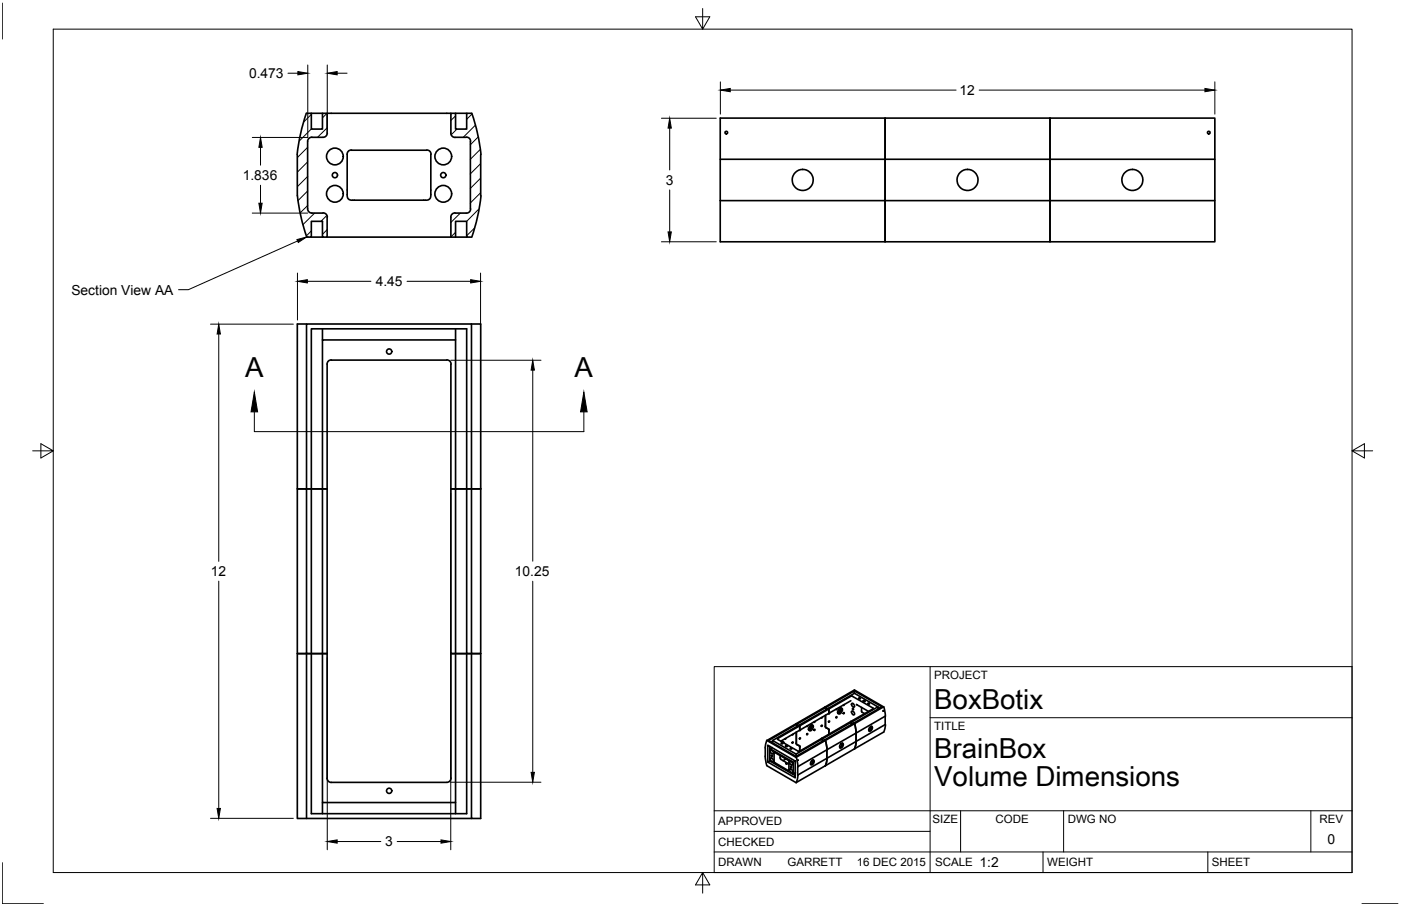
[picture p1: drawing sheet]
<svg xmlns="http://www.w3.org/2000/svg" width="432mm" height="279mm" viewBox="0 0 432 279" stroke-linecap="round" stroke-linejoin="round" font-family="sans-serif">
<!-- layer: MD_Visible -->
<g fill="none" stroke="#000" stroke-width=".51">
<path d="M94.4 34.9l-1.9 6.9-.9 5.8M94.5 34.9h1.5v4.9h3.4v-4.9h1.4l.1 6.1a1.31 1.31 0 0 1-1.3 1.3M96 34.9h3.4M100.8 34.9h38.2M140.4 34.9h3.4M145.3 34.9h-1.5v4.9h-3.4v-4.9h-1.4v6.2M145.4 34.9l1.7 5.7 1.2 7M323.6 36.4h-50.8v38.2h50.8v-12.7h-50.8v12.7h-50.8v-12.7M323.6 36.4v38.2h50.8v-12.7M323.6 36.4h50.8v12.7h-50.8v12.8h50.8v-12.8M323.6 36.4v12.7h-50.8M91.6 47.7v12.7"/>
<path d="M96.1 42.3h3.5M96.1 42.3a1.31 1.31 0 0 0-1.3 1.3v20.8a1.32 1.32 0 0 0 1.3 1.3M107 47.6v12.1a1.65 1.65 0 0 0 .5 1.8 1.65 1.65 0 0 0 1.7 .2h21.3a1.75 1.75 0 0 0 1.9-.4 1.75 1.75 0 0 0 .4-1.9v-11.8M108.3 46.3h23.2M108.3 46.3a1.27 1.27 0 0 0-1.3 1.3M131.5 46.3a1.27 1.27 0 0 1 1.3 1.3M138.9 41.1a1.29 1.29 0 0 0 1.4 1.3l3.4-.1M143.7 42.3a1.27 1.27 0 0 1 1.3 1.3v20.8a1.16 1.16 0 0 1-1.3 1.3h-3.5M148.2 47.7v12.7M222 49.1v-12.7h50.8v12.7M272.8 49.1h-50.8v12.8M272.8 49.1v12.8h-50.8"/>
<path d="M91.7 60.4l.9 5.8 1.9 6.9M96 73.1h3.4M96.1 65.7h3.5M99.6 65.7a1.21 1.21 0 0 1 1.2 1.3v6.1h-1.4v-4.8h-3.4v4.8h-1.5M100.8 73.1h38.2M139 67v6.1h1.4M140.3 65.7a1.29 1.29 0 0 0-1.4 1.3M140.4 73.1v-4.8h3.4v4.8h1.5M140.4 73.1h3.4M148.3 60.4l-1 5.9-1.9 6.8M94.5 99.9h-2.9v50.9h2.9M145.3 99.9h-50.8v50.9"/>
<path d="M145.3 99.9h2.9v50.9M145.3 99.9v50.9M99.4 101.4v3.4M100.8 112.3v38.5h-6.3M102.1 111.1h35.6M102.1 111a1.29 1.29 0 0 0-1.3 1.3M137.7 111a1.29 1.29 0 0 1 1.3 1.3M139 112.3v38.5h6.3M140.4 104.8h-41v46h1.4v50.8M140.4 101.4v100.2h-1.4v-50.8h9.2M94.5 150.8h1.5v100.1h47.8v-49.3h-3.4v45.9h-41v-96.7h-3.4v-49.4h47.8v100.2h1.5v50.8h2.9v-50.8h-9.2v38.4M145.3 150.8h2.9"/>
<path d="M145.3 150.8v50.8h2.9v-50.8M100.8 201.6h-9.2v50.8h53.7M100.8 201.6h-9.2v-50.8h2.9v101.6M100.8 201.6v38.4M254.4 218l.2 .1v.7M254.4 218l8.9-5.2 9 5.2-9 5.2-.2-.2 .2 .2-8.9 5.2M254.4 218l-17.5 10.4 8.4 4.9M255.2 218.5l.3 .1v1.3v-1.3l-9 5.2v1.3v-1.3l-.3-.1M255.2 218.5l-9 5.2M255.5 219.9l-.1 .1 .2-.1M255.7 219.9l-.2 .3-.1-.1M258 218.6l-.2 .3-.1-.2"/>
<path d="M258.6 218.6l.8-.2a1.18 1.18 0 0 1-1 1.7 .98 .98 0 0 1 .2-1.5zM258.9 218.5l-.1 .7-.6 .5M259 218.4a.96 .96 0 0 1-.8 1.4M259.2 218.4a1.38 1.38 0 0 1-.9 1.6M260.2 217.3l-.1 .2-.2-.1M262.2 216.1l-21.5 12.5M262.2 214.7l-6.7 3.9-.3-.1M262.3 214.7h.4M262.5 217a.69 .69 0 0 1 .7 .3 .69 .69 0 0 1-.1 .8l-.5-.4zM262.5 219.3a.69 .69 0 0 1 .7 .4 .69 .69 0 0 1-.1 .8l-.5-.5zM262.7 214.7l6.4 3.7-6.9 4.1M262.8 218.5l.2 .4z"/>
<path d="M263.3 213.8v-.7l-17.7 10.2v.7v-.7l-.3-.1-8.9 5.2 8.9 5.2 9.1-5.2M263.3 213.8l7.3 4.2-8.1 4.7-.3-.2M263.3 213.1l8.5 4.9-26.5 15.3M263.3 213.8l-8.1 4.7M264 217.3h.1M264 217.3l3.7 2.1M264.1 217.3l.1 .1M265.5 218.2v1.2l1 .7M270.6 218v.7M270.6 218l.5 .4M272.2 219.3h.1M272.4 218l.5 2.9"/>
<path d="M100.8 240a1.29 1.29 0 0 0 1.3 1.3M139 240a1.31 1.31 0 0 1-1.3 1.3M235.9 230.7v3l.4 2.4M236.3 228.3l-.5 2.3M236.6 229.8l8.5 4.9v5.2l-8.5-4.9zM237.3 230.2v4.5l7 4M237.3 234.5l-.7 .5M237.3 234.6l.1 .1M237.5 231.4a.69 .69 0 0 1 .7 .3 .69 .69 0 0 1-.1 .8l-.5-.4zM237.5 233.8a.69 .69 0 0 1 .7 .3 .69 .69 0 0 1-.1 .8l-.5-.4zM237.5 231l6.8 3.9M237.5 230.9l-.3 .2"/>
<path d="M237.8 232.9l.2 .4zM238 230.5l-.7 .5M238.1 228.4l7.2 4.2M238.1 228.7l-.3 .2M238.6 232.2v2.6M238.6 234.8l.2 .4M238.6 232.2l.3-.1 4 2.4M238.8 235.2l4.1 2.4M239.7 227.7v.3l6.3 3.7M240.4 233l.2 1.1 2.5 1.5M241.1 228.8l.6 .3M241.3 228.7v.2"/>
<path d="M242.2 234.1l-.9 .5M242.2 227.7l-.1 .3-.2-.1M243 234.4l.2 .4M243.1 234.9v2.6M243.2 237.4l-.3 .2M243.4 237.2a.69 .69 0 0 1 .7 .3 .69 .69 0 0 1 0 .8l-.6-.4zM243.4 234.8a.69 .69 0 0 1 .7 .4 .69 .69 0 0 1 0 .8l-.6-.5zM243.7 236.4l.2 .3zM244.4 234.9l.2 .4M244.5 226.4l-.2 .3-.1-.2M244.5 235.3v3.3M244.6 238.5l-.3 .2 .8 .5"/>
<path d="M245 234.6l.2 .3M245.1 238.4l-.7 .3M245.2 238.3l-.1 .1M245.4 225.8v3.6l.9 .6M245.4 233.6l.5 2.9M245.9 234.5h.1M245.9 236.4l8.9-5.2v2.7l-8.9 5.1zM246 239.1l-.6 2.3M246 231.6h.5M246.2 223.7l-8.1 4.7v.7M246.2 223.7l.3 .1-6.8 4M246.3 229.9l.3 .4"/>
<path d="M246.5 230.3v1.3M246.5 225v.2l.1-.2M246.7 225.1l-.1 .2-.2-.1M249 223.8l-.2 .3-.2-.1M249.6 223.8l.8-.2a1.18 1.18 0 0 1-1 1.7 .98 .98 0 0 1 .2-1.5zM249.9 223.7l-.1 .6-.6 .6M250 234.8l.5-.4a.74 .74 0 0 1 .4 .9 .74 .74 0 0 1-.7 .6l-.4-.2zM250.1 223.6a.96 .96 0 0 1-.9 1.4M250.3 223.5a1.38 1.38 0 0 1-1 1.7M250.6 234.5l-.3 .6-.4 .6M250.7 234.3l-.1 .9-.7 .5M251.2 222.5l-.1 .3-.2-.2"/>
<path d="M253.2 227.7l.3 .2v.7M253.5 221.2l-.2 .2-.2-.1M254.1 228.2l.3 .2M254.4 224l.2 .4M254.4 220.6v3.4M254.4 228.4l.5 2.9M254.6 224.4l.7 .4M254.9 233.8l-.5 2.4M255.3 224.8l.3 .4M255.5 225.2v1.2M259.1 229.5l.3-.3a.72 .72 0 0 1 .5 .8 .72 .72 0 0 1-.6 .6h-.4l-.1-.2zM259.5 229.3l-.2 .6-.5 .6"/>
<path d="M259.7 229.2l-.1 .9-.8 .5M262.2 222.5l.3 .2v.7v-.7l-17.2 9.9v.7M262.2 222.5l-15.7 9.2M263.3 230.9l-18 10.5-8.9-5.3M263.4 223.2l.5 2.9M263.8 226.1l9-5.2v2.5l-9 5.3M263.8 226.1v2.6M263.8 228.7l-9 5.2v-2.7M263.8 226.1l-9 5.1M263.9 228.6l-.5 2.3M268.1 224.3l.3-.3a.74 .74 0 0 1 .5 .9 .74 .74 0 0 1-.7 .6l-.5-.3zM268.5 224l-.2 .7-.5 .6"/>
<path d="M268.6 223.9l-.1 1-.7 .5M272.3 225.8l-9 5.1M272.9 223.5l-.5 2.3M99.4 247.5v3.4M102.1 241.3h35.6M140.4 247.5v3.4"/>
<circle cx="103.2" cy="54" r=".8"/>
<circle cx="103.2" cy="48.3" r="2.58"/>
<circle cx="103.2" cy="59.8" r="2.58"/>
<circle cx="136.6" cy="54" r=".8"/>
<circle cx="136.6" cy="48.3" r="2.58"/>
<circle cx="136.6" cy="59.8" r="2.58"/>
<circle cx="223.8" cy="40.9" r=".4"/>
<circle cx="247.4" cy="55.5" r="3.2"/>
<circle cx="298.2" cy="55.5" r="3.2"/>
<circle cx="349" cy="55.5" r="3.2"/>
<circle cx="372.6" cy="40.9" r=".4"/>
<circle cx="119.9" cy="108.4" r=".8"/>
<circle cx="260.1" cy="219.9" r=".2"/>
<circle cx="265" cy="215.4" r=".23"/>
<circle cx="266.4" cy="216.2" r=".29"/>
<circle cx="267.8" cy="217" r=".23"/>
<circle cx="241.1" cy="229.2" r=".23"/>
<circle cx="242.4" cy="235.5" r=".2"/>
<circle cx="242.5" cy="230" r=".29"/>
<circle cx="243.9" cy="230.8" r=".23"/>
<circle cx="244.3" cy="229" r=".2"/>
<circle cx="246.6" cy="227.7" r=".2"/>
<circle cx="248.8" cy="226.4" r=".2"/>
<circle cx="251" cy="225.1" r=".2"/>
<circle cx="253.3" cy="223.8" r=".2"/>
<circle cx="255.5" cy="222.5" r=".2"/>
<circle cx="257.8" cy="221.2" r=".2"/>
<circle cx="119.9" cy="243.9" r=".8"/>
</g>
<!-- layer: Border -->
<g fill="none" stroke="#000" stroke-width=".31">
<path d="M.7 .9v11.1M16.4 9h400.3v260.1h-400.3zM216.6 2.6v6.4l-2.2-3.8h4.4l-2.2 3.8M10.1 139h6.3l-3.8-2.2v4.4l3.8-2.2M416.7 139l3.8 2.2v-4.4l-3.8 2.2h6.4M220.1 205.6h196.6v63.5h-196.6zM286.7 205.6v63.5M286.7 221.3h130M220.1 256.4h66.6M220.1 250h196.6M296.1 250v12.7M327.8 250v12.7"/>
<path d="M404 250v12.7M.7 266v12.7h12.7M216.6 269.1l2.2 3.8h-4.4l2.2-3.8v6.3M220.1 262.7h196.6M321.5 262.7v6.4M372.3 262.7v6.4M419.8 278.7h11.1"/>
</g>
<!-- layer: 0 -->
<g fill="none" stroke="#000" stroke-width=".31">
<path d="M88.8 22.6h3M94.9 20v22.4h-17.1M100.9 20v19.8M103.9 22.6h3.1M203.9 36.5h16.9M206.4 39.5v12.9M222 25.2v10M225.1 27.8h69.6M301.8 27.8h69.6M374.4 25.2v10M80.3 45.4v5.5M80.3 57.1v5.6"/>
<path d="M206.4 58.6v12.9M77.8 65.7h17.1M91.7 74.3l-33.6 15h-3.1M203.9 74.6h16.9M64.9 100h25.5M91.7 84.2v14.5M94.7 86.8h19.6M125.5 86.8h19.6M148.1 84.2v116.1M67.4 103v70.1M138.9 111.1h27.8M164.2 114.1v59"/>
<path d="M138.9 152v110.1M67.4 179.2v70.1M164.2 179.3v58.9M100.9 202.8v59.3M64.9 252.4h25.5M103.9 259.5h13.5M122.4 259.5h13.5M138.9 241.2h27.8"/>
</g>
<g fill="#000" stroke="#000" stroke-width=".31">
<path d="M91.8 22.1l3.1 .5-3.1 .5zM100.9 22.6l3-.5v1zM206.4 36.5l.5 3h-1zM222 27.8l3.1-.5v1zM371.4 27.3l3 .5-3 .5zM80.3 42.4l.5 3h-1zM79.8 62.7h1l-.5 3zM91.5 73.9l3-.8-2.6 1.7zM205.9 71.5h1l-.5 3.1zM91.7 86.8l3-.6v1.1zM145.1 86.2l3 .6-3 .5zM67.4 100l.5 3h-1z"/>
<path d="M164.2 111.1l.5 3h-1zM163.7 238.2h1l-.5 3zM66.9 249.3h1l-.5 3.1zM100.9 259.5l3-.5v1zM135.9 259l3 .5-3 .5z"/>
</g>
<!-- layer: MD_Hatching -->
<g fill="none" stroke="#000" stroke-width=".31">
<path d="M96 35.3l-2.3 2.3M96 39.8l-3.7 3.6M100.7 35l-1.3 1.3M100.9 39.4l-3.1 3M140.4 35.7l-1.5 1.5M140.8 39.8l-1.7 1.8M145.4 35.2l-1.6 1.6M146.4 38.7l-3.7 3.7M94.9 45.4l-3.2 3.2M94.9 49.9l-3.2 3.2M94.9 54.4l-3.2 3.1M94.9 58.9l-3.1 3"/>
<path d="M147.3 42.3l-2.4 2.4M147.9 46.2l-3 3M148.1 50.5l-3.2 3.2M148.1 55l-3.2 3.1M148.1 59.5l-3.2 3.1M94.9 63.3l-2.4 2.4M96 71.2l-1.6 1.6M97 65.7l-3.7 3.6M100.7 66.4l-1.8 1.9M100.9 70.8l-1.5 1.5M140.4 71.6l-1.4 1.5M141.9 65.7l-3 2.9"/>
<path d="M146.2 70.4l-2.4 2.3M147.5 64.5l-3.7 3.8"/>
</g>
<!-- layer: MD_Annotation -->
<path d="M78.4 127v6.1h101.5v-6.1" fill="none" stroke="#000" stroke-width=".31"/>
<path d="M78.4 120.9l1 6.1h-2zM179.9 120.9l1.1 6.1h-2.1z" fill="#000" stroke="#000" stroke-width=".31"/>
<g font-size="8.5">
<text x="75.6" y="116.3">A</text>
<text x="177.1" y="116.3">A</text>
<text x="287.9" y="218.8">BoxBotix</text>
<text x="287.9" y="233.8">BrainBox</text>
<text x="287.9" y="242.4">Volume Dimensions</text>
</g>
<g font-size="4.3">
<text x="76.8" y="24.1">0.473</text>
<text x="295.7" y="29.3">12</text>
<text x="74.8" y="55.6">1.836</text>
<text x="205.2" y="57">3</text>
<text x="115.8" y="88.3">4.45</text>
<text x="22" y="90.9">Section View AA</text>
<text x="65" y="177.7">12</text>
<text x="158.7" y="177.6">10.25</text>
<text x="118.7" y="261">3</text>
<text x="409.2" y="260.3">0</text>
<text x="301.9" y="267.4">1:2</text>
</g>
<g font-size="3.5">
<text x="287.9" y="209.4">PROJECT</text>
<text x="287.9" y="225.1">TITLE</text>
<text x="221.4" y="254.5">APPROVED</text>
<text x="287.4" y="253.8">SIZE</text>
<text x="306.8" y="253.8">CODE</text>
<text x="329.1" y="253.8">DWG NO</text>
<text x="406.7" y="253.8">REV</text>
<text x="221.4" y="260.8">CHECKED</text>
<text x="221.4" y="267.2">DRAWN</text>
<text x="242.7" y="267.2">GARRETT</text>
<text x="264.1" y="267.2">16 DEC 2015</text>
<text x="288.2" y="267.2">SCALE</text>
<text x="322.7" y="267.2">WEIGHT</text>
<text x="373.5" y="267.2">SHEET</text>
</g>
</svg>
